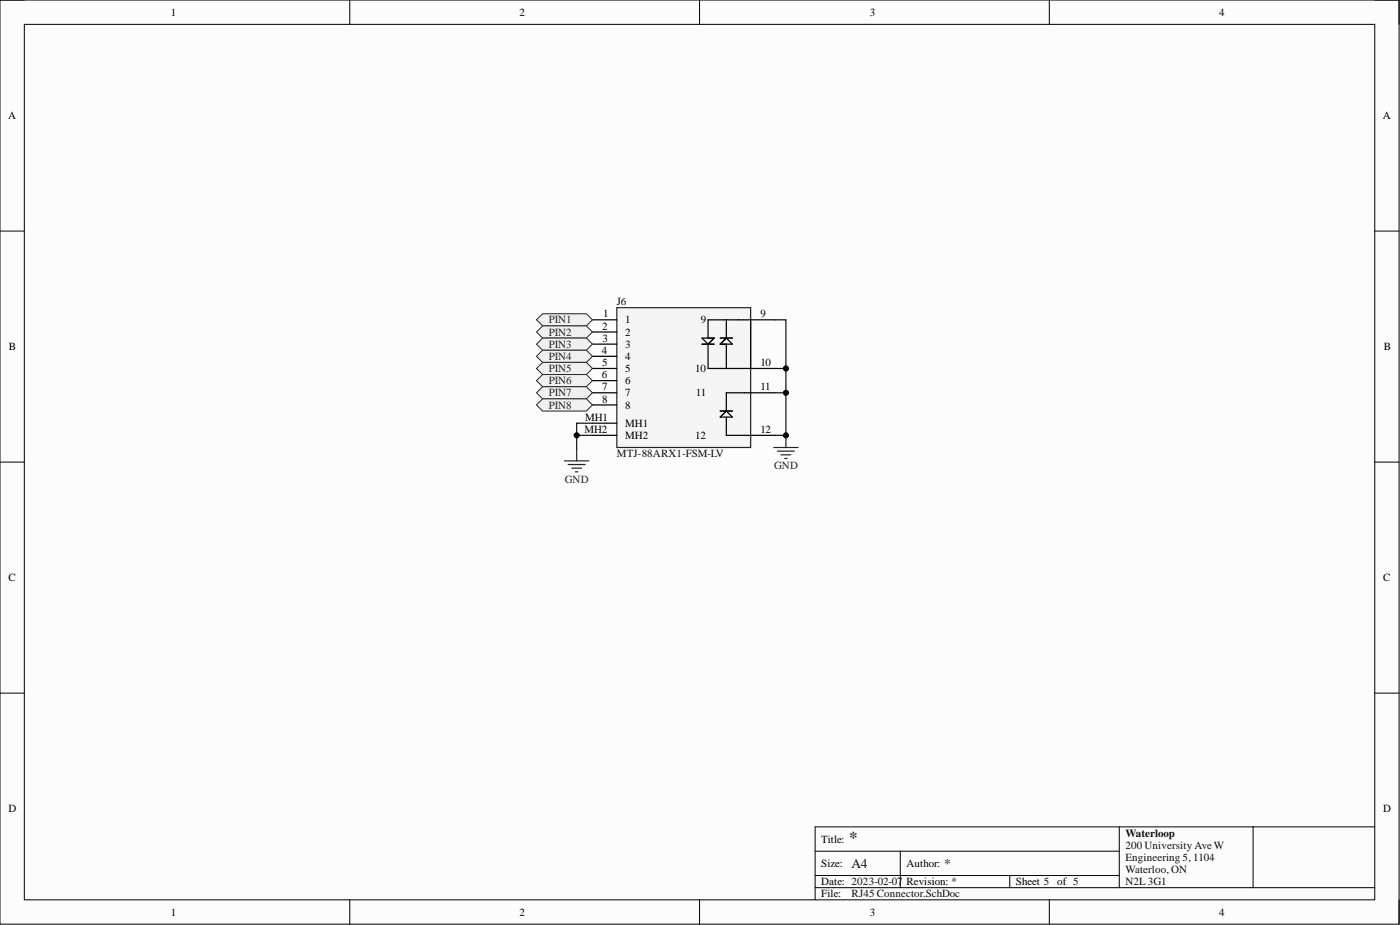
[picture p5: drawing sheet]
<svg xmlns="http://www.w3.org/2000/svg" width="292mm" height="193mm" viewBox="0 0 292 193" stroke-linecap="round" stroke-linejoin="round" font-family="sans-serif">
<path d="M0 0h291.9v192.8h-291.9z" fill-rule="evenodd" fill="#fcfcfc"/>
<path d="M0 0h291.9v192.8h-291.9z" fill="none" stroke="#000" stroke-width=".21"/>
<path d="M5.1 5.1h281.7v182.6h-281.7z" fill-rule="evenodd" fill="#fcfcfc"/>
<g fill="none" stroke="#000" stroke-width=".21">
<path d="M0 0h5.1M5.1 5.1h281.7v182.6h-281.7zM73 0v5.1M146 0v5.1M218.9 0v5.1M286.8 0h5.1v5.1M0 48.2h5.1M286.8 48.2h5.1M0 96.4h5.1M286.8 96.4h5.1M0 144.6h5.1M286.8 144.6h5.1"/>
<path d="M170.1 177.6h63.4M187.8 177.6v7.6M233.5 172.5v12.7M261.4 172.5v12.7M286.8 172.5h-116.7v15.2M73 187.7v5.1M146 187.7v5.1M170.1 185.2h116.7M170.1 182.6h63.4M210.7 182.6v2.6M218.9 187.7v5.1M291.9 187.7v5.1"/>
</g>
<path d="M128.7 64.2h27.9v29.2h-27.9z" fill-rule="evenodd" fill="#f5f5f5"/>
<path d="M128.7 64.2h27.9v29.2h-27.9z" fill="none" stroke="#262626" stroke-width=".25"/>
<g fill="none" stroke="#000" stroke-width=".25">
<path d="M123.6 66.7h5.1M123.6 69.3h5.1M123.6 71.8h5.1M123.6 74.3h5.1M123.6 76.9h5.1M123.6 79.4h5.1M146.5 71.8h2.5M146.5 70.5h2.5l-1.3 1.3zM147.7 71.8v5.1h14M150.3 71.8l1.2-1.3 1.3 1.3zM150.3 70.5h2.5M151.5 66.7v3.8"/>
<path d="M151.5 71.8v5.1M156.6 66.7v10.2M161.7 66.7h-14v3.8M123.6 81.9h5.1M123.6 84.5h5.1M123.6 90.8h5.1M123.6 88.3h5.1M150.3 87l1.2-1.3 1.3 1.3zM150.3 85.7h2.5M151.5 87v3.8h10.2M161.7 81.9h-10.2v3.8"/>
</g>
<path d="M123.6 88.3h-3.3v2.5" fill="none" stroke="#0e0e0e" stroke-width=".25"/>
<circle cx="120.3" cy="90.8" r=".51" fill="#0e0e0e"/>
<circle cx="120.3" cy="90.8" r=".51" fill="none" stroke="#0e0e0e" stroke-width=".21"/>
<path d="M123.6 90.8h-3.3v2.8" fill="none" stroke="#0e0e0e" stroke-width=".25"/>
<circle cx="120.3" cy="90.8" r=".51" fill="#0e0e0e"/>
<circle cx="120.3" cy="90.8" r=".51" fill="none" stroke="#0e0e0e" stroke-width=".21"/>
<path d="M117.8 96.1h5.1M118.5 96.9h3.6M119.3 97.7h2M120.1 98.4h.5M120.3 93.6v2.5" fill="none" stroke="#262626" stroke-width=".25"/>
<path d="M161.7 81.9h2.3" fill="none" stroke="#0e0e0e" stroke-width=".25"/>
<circle cx="164" cy="81.9" r=".51" fill="#0e0e0e"/>
<circle cx="164" cy="81.9" r=".51" fill="none" stroke="#0e0e0e" stroke-width=".21"/>
<path d="M161.7 76.9h2.3" fill="none" stroke="#0e0e0e" stroke-width=".25"/>
<circle cx="164" cy="76.9" r=".51" fill="#0e0e0e"/>
<circle cx="164" cy="76.9" r=".51" fill="none" stroke="#0e0e0e" stroke-width=".21"/>
<path d="M161.4 93.4h5.1M162.2 94.1h3.6M163 94.9h2M163.7 95.6h.5M164 90.8v2.6" fill="none" stroke="#262626" stroke-width=".25"/>
<circle cx="164" cy="90.8" r=".51" fill="#0e0e0e"/>
<circle cx="164" cy="90.8" r=".51" fill="none" stroke="#0e0e0e" stroke-width=".21"/>
<path d="M161.7 66.7h2.3v24.1h-2.3" fill="none" stroke="#0e0e0e" stroke-width=".25"/>
<circle cx="164" cy="76.9" r=".51" fill="#0e0e0e"/>
<circle cx="164" cy="76.9" r=".51" fill="none" stroke="#0e0e0e" stroke-width=".21"/>
<circle cx="164" cy="81.9" r=".51" fill="#0e0e0e"/>
<circle cx="164" cy="81.9" r=".51" fill="none" stroke="#0e0e0e" stroke-width=".21"/>
<circle cx="164" cy="90.8" r=".51" fill="#0e0e0e"/>
<circle cx="164" cy="90.8" r=".51" fill="none" stroke="#0e0e0e" stroke-width=".21"/>
<path d="M111.9 66.7l1.3-1.2h9.1l1.3 1.2-1.3 1.3h-9.1z" fill-rule="evenodd" fill="#f0f0f0"/>
<path d="M111.9 66.7l1.3-1.2h9.1l1.3 1.2-1.3 1.3h-9.1z" fill="none" stroke="#262626" stroke-width=".21"/>
<path d="M111.9 69.3l1.3-1.3h9.1l1.3 1.3-1.3 1.2h-9.1z" fill-rule="evenodd" fill="#f0f0f0"/>
<path d="M111.9 69.3l1.3-1.3h9.1l1.3 1.3-1.3 1.2h-9.1z" fill="none" stroke="#262626" stroke-width=".21"/>
<path d="M111.9 71.8l1.3-1.3h9.1l1.3 1.3-1.3 1.3h-9.1z" fill-rule="evenodd" fill="#f0f0f0"/>
<path d="M111.9 71.8l1.3-1.3h9.1l1.3 1.3-1.3 1.3h-9.1z" fill="none" stroke="#262626" stroke-width=".21"/>
<path d="M111.9 74.3l1.3-1.2h9.1l1.3 1.2-1.3 1.3h-9.1z" fill-rule="evenodd" fill="#f0f0f0"/>
<path d="M111.9 74.3l1.3-1.2h9.1l1.3 1.2-1.3 1.3h-9.1z" fill="none" stroke="#262626" stroke-width=".21"/>
<path d="M111.9 76.9l1.3-1.3h9.1l1.3 1.3-1.3 1.2h-9.1z" fill-rule="evenodd" fill="#f0f0f0"/>
<path d="M111.9 76.9l1.3-1.3h9.1l1.3 1.3-1.3 1.2h-9.1z" fill="none" stroke="#262626" stroke-width=".21"/>
<path d="M111.9 79.4l1.3-1.3h9.1l1.3 1.3-1.3 1.3h-9.1z" fill-rule="evenodd" fill="#f0f0f0"/>
<path d="M111.9 79.4l1.3-1.3h9.1l1.3 1.3-1.3 1.3h-9.1z" fill="none" stroke="#262626" stroke-width=".21"/>
<path d="M111.9 81.9l1.3-1.2h9.1l1.3 1.2-1.3 1.3h-9.1z" fill-rule="evenodd" fill="#f0f0f0"/>
<path d="M111.9 81.9l1.3-1.2h9.1l1.3 1.2-1.3 1.3h-9.1z" fill="none" stroke="#262626" stroke-width=".21"/>
<path d="M111.9 84.5l1.3-1.3h9.1l1.3 1.3-1.3 1.2h-9.1z" fill-rule="evenodd" fill="#f0f0f0"/>
<path d="M111.9 84.5l1.3-1.3h9.1l1.3 1.3-1.3 1.2h-9.1z" fill="none" stroke="#262626" stroke-width=".21"/>
<text font-size="3.5" fill="#262626" x="177.2" y="175.8">*</text>
<g font-size="2.8" fill="#0e0e0e">
<text x="177.7" y="181">A4</text>
<text x="197" y="181">*</text>
</g>
<g font-size="2.3">
<text x="35.6" y="3.3">1</text>
<text x="108.4" y="3.3">2</text>
<text x="181.5" y="3.3">3</text>
<text x="254.3" y="3.3">4</text>
<text x="1.7" y="24.9">A</text>
<text x="288.5" y="24.9">A</text>
<text x="125.6" y="68.8">2</text>
<text x="125.7" y="71.3">3</text>
<text x="125.8" y="66.2">1</text>
<text x="130.5" y="67.5">1</text>
<text x="130.5" y="70">2</text>
<text x="146.2" y="67.5">9</text>
<text x="158.6" y="66.2">9</text>
<text x="1.9" y="73.1">B</text>
<text x="125.6" y="73.8">4</text>
<text x="125.6" y="76.4">5</text>
<text x="130.5" y="72.6">3</text>
<text x="130.5" y="75.1">4</text>
<text x="130.5" y="77.6">5</text>
<text x="145" y="77.6">10</text>
<text x="158.6" y="76.4">10</text>
<text x="288.7" y="73.1">B</text>
<text x="125.6" y="78.9">6</text>
<text x="125.6" y="81.4">7</text>
<text x="125.6" y="84">8</text>
<text x="130.5" y="80.2">6</text>
<text x="130.5" y="82.7">7</text>
<text x="145.2" y="82.7">11</text>
<text x="158.6" y="81.4">11</text>
<text x="122.1" y="87.8">MH1</text>
<text x="130.5" y="85.2">8</text>
<text x="130.5" y="89">MH1</text>
<text x="121.9" y="90.3">MH2</text>
<text x="130.5" y="91.6">MH2</text>
<text x="145" y="91.6">12</text>
<text x="158.6" y="90.3">12</text>
<text x="1.8" y="121.3">C</text>
<text x="288.6" y="121.3">C</text>
<text x="1.8" y="169.5">D</text>
<text x="288.6" y="169.5">D</text>
<text x="171.3" y="175.8">Title:</text>
<text x="171.3" y="180.9">Size:</text>
<text x="171.3" y="184.7">Date: 2023-02-07</text>
<text x="189.1" y="180.9">Author:</text>
<text x="189.1" y="184.7">Revision: *</text>
<text x="212" y="184.7">Sheet 5</text>
<text x="220.6" y="184.7">of 5</text>
<text x="35.6" y="191">1</text>
<text x="108.4" y="191">2</text>
<text x="171.3" y="187.2">File:</text>
<text x="181.5" y="191">3</text>
<text x="254.3" y="191">4</text>
</g>
<g font-size="2.3" fill="#0e0e0e">
<text x="128.7" y="63.7">J6</text>
<text x="128.7" y="95.4">MTJ-88ARX1-FSM-LV</text>
<text x="234.8" y="174.5">Waterloop</text>
<text x="234.8" y="177.1">200 University Ave W</text>
<text x="234.8" y="179.6">Engineering 5, 1104</text>
<text x="234.8" y="182.1">Waterloo, ON</text>
<text x="234.8" y="184.7">N2L3G1</text>
<text x="177.7" y="187.2">RJ45 Connector.SchDoc</text>
</g>
<g font-size="2.3" fill="#262626">
<text x="114.5" y="67.5">PIN1</text>
<text x="114.5" y="70">PIN2</text>
<text x="114.5" y="72.6">PIN3</text>
<text x="114.5" y="75.1">PIN4</text>
<text x="114.5" y="77.6">PIN5</text>
<text x="114.5" y="80.2">PIN6</text>
<text x="114.5" y="82.7">PIN7</text>
<text x="114.5" y="85.2">PIN8</text>
<text x="117.9" y="100.7">GND</text>
<text x="161.5" y="97.9">GND</text>
</g>
</svg>
